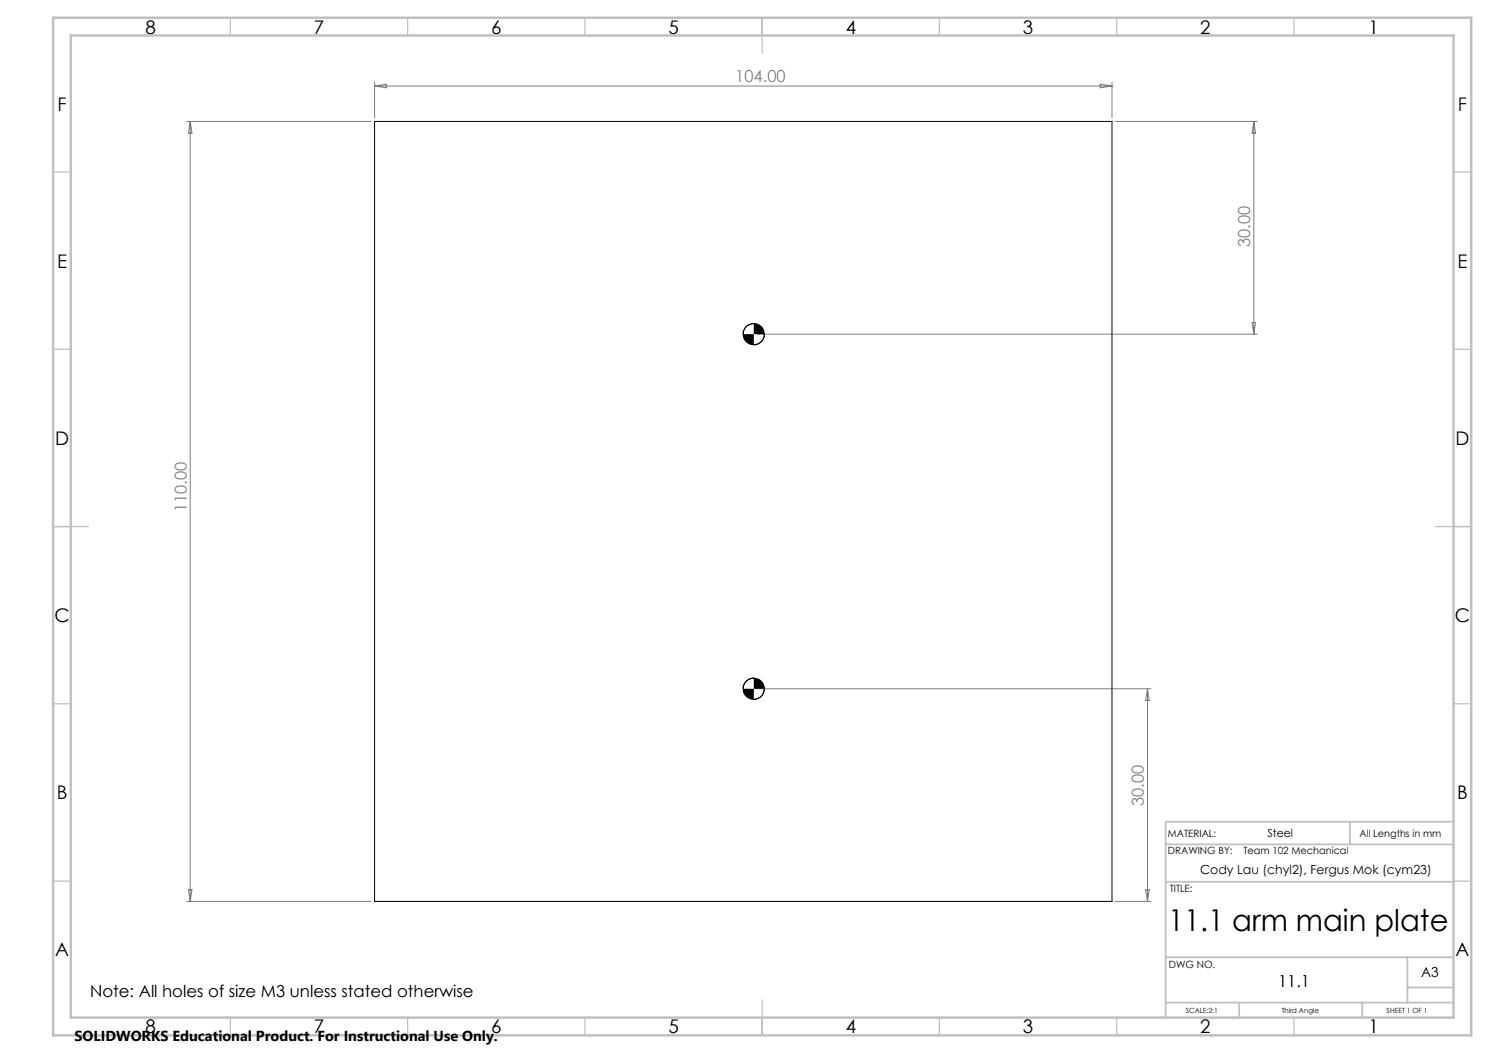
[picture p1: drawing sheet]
<svg xmlns="http://www.w3.org/2000/svg" width="420mm" height="297mm" viewBox="0 0 420 297" stroke-linecap="round" stroke-linejoin="round" font-family="sans-serif">
<g fill="none" stroke="#000" stroke-width=".28">
<path d="M105.7 34.3h208v219.9h-208zM212.6 91.3a3 3 0 0 0-3 3M215.6 94.3a3 3 0 0 1-3 3M212.6 191.3a3 3 0 0 0-3 3M215.6 194.3a3.1 3.1 0 0 1-3 3"/>
<circle cx="212.6" cy="94.3" r="3"/>
<circle cx="212.6" cy="194.3" r="3"/>
</g>
<g fill="none" stroke="#c0c0c0" stroke-width=".35">
<path d="M65 5v5M115 5v5M165 5v5M215 5v10M265 5v5M315 5v5M365 5v5M15 48.5h5M410 48.5h5M15 98.5h5M410 98.5h5M15 148.5h10"/>
<path d="M405 148.5h10M15 198.5h5M410 198.5h5M15 248.5h5M410 248.5h5M65 287v5M115 287v5M165 287v5M215 282v10M265 287v5M315 287v5M365 287v5"/>
</g>
<path d="M328.8 238.2h81.2M380.8 231.8v6.4M410 231.8h-81.2v55.2M328.8 248.7h81.2M328.8 270h81.2M397 270v12.8M397 278.5h13M328.8 282.8h81.2M349.5 282.8v4.2M384.2 282.8v4.2" fill="none" stroke="#c0c0c0" stroke-width=".5"/>
<path d="M15 5h400v287h-400zM20 10h390v277h-390z" fill="none" stroke="#c0c0c0" stroke-width=".7"/>
<g fill="none" stroke="#808080" stroke-width=".28">
<path d="M52.7 34.3h52M53.7 34.3l.5 3.3h-1zM53.7 34.3v219.9M105.7 23.2v10.1M105.7 24.3h208M105.7 24.3l3.3-.6v1.1zM310.3 23.7l3.4 .6-3.4 .5zM313.7 23.2v10.1M314.6 34.3h40M353.7 34.3v60M353.7 34.3l.5 3.3h-1zM213.6 94.3h141"/>
<path d="M353.2 90.9h1l-.5 3.4zM213.6 194.3h111.1M323.7 194.3v59.9M323.7 194.3l.5 3.3h-1.1zM52.7 254.2h52M53.2 251h1l-.5 3.2zM314.6 254.2h10.1M323.1 251h1.1l-.5 3.2z"/>
</g>
<path d="M209.6 194.3a3.1 3.1 0 0 0 3 3v-3zM212.6 191.3v3h3a3 3 0 0 0-3-3zM209.6 94.3a3 3 0 0 0 3 3v-3zM212.6 91.3v3h3a3 3 0 0 0-3-3z" fill="#000"/>
<text font-size="8.5" x="329.5" y="262.5">11.1 arm main plate</text>
<g font-size="5.3">
<text x="41" y="9.5">8</text>
<text x="88.5" y="9.5">7</text>
<text x="138.5" y="9.5">6</text>
<text x="188.5" y="9.5">5</text>
<text x="238.5" y="9.5">4</text>
<text x="288.5" y="9.5">3</text>
<text x="338.5" y="9.5">2</text>
<text x="386" y="9.5">1</text>
<text x="16.2" y="31.2">F</text>
<text x="411.2" y="31.2">F</text>
<text x="16.1" y="75.5">E</text>
<text x="411.1" y="75.5">E</text>
<text x="15.5" y="125.5">D</text>
<text x="410.5" y="125.5">D</text>
<text x="15.4" y="175.5">C</text>
<text x="410.4" y="175.5">C</text>
<text x="16" y="225.5">B</text>
<text x="411" y="225.5">B</text>
<text x="15.5" y="269.7">A</text>
<text x="410.5" y="269.7">A</text>
<text x="41" y="291.5">8</text>
<text x="88.5" y="291.5">7</text>
<text x="138.5" y="291.5">6</text>
<text x="188.5" y="291.5">5</text>
<text x="238.5" y="291.5">4</text>
<text x="288.5" y="291.5">3</text>
<text x="338.5" y="291.5">2</text>
<text x="386" y="291.5">1</text>
</g>
<g font-size="4.7" fill="#808080">
<text x="207.4" y="23.2">104.00</text>
<text x="352.7" y="69.7" transform="rotate(-90 352.7 69.7)">30.00</text>
<text x="52.7" y="144.4" transform="rotate(-90 52.7 144.4)">110.00</text>
<text x="322.7" y="227.4" transform="rotate(-90 322.7 227.4)">30.00</text>
</g>
<g font-size="4.7">
<text x="25.4" y="281.2">Note: All holes of size M3 unless stated otherwise</text>
<text x="360.5" y="278.4">11.1</text>
</g>
<text font-size="4.1" x="21" y="293.7">SOLIDWORKS Educational Product. For Instructional Use Only.</text>
<text font-size="3.9" x="400.9" y="275.5">A3</text>
<text font-size="3.5" x="338.5" y="246.5">Cody Lau (chyl2), Fergus Mok (cym23)</text>
<text font-size="3.2" x="357.5" y="236.2">Steel</text>
<g font-size="2.8">
<text x="329.4" y="236.2">MATERIAL:</text>
<text x="383.5" y="236.2">All Lengths in mm</text>
<text x="329.4" y="241">DRAWING BY:</text>
<text x="350.7" y="241">Team 102 Mechanical</text>
<text x="329.9" y="251.7">TITLE:</text>
<text x="329.7" y="272.9">DWG NO.</text>
</g>
<g font-size="2">
<text x="334.5" y="285.6">SCALE:2:1</text>
<text x="361.5" y="285.6">Third Angle</text>
<text x="391.1" y="285.6">SHEET 1 OF 1</text>
</g>
</svg>
